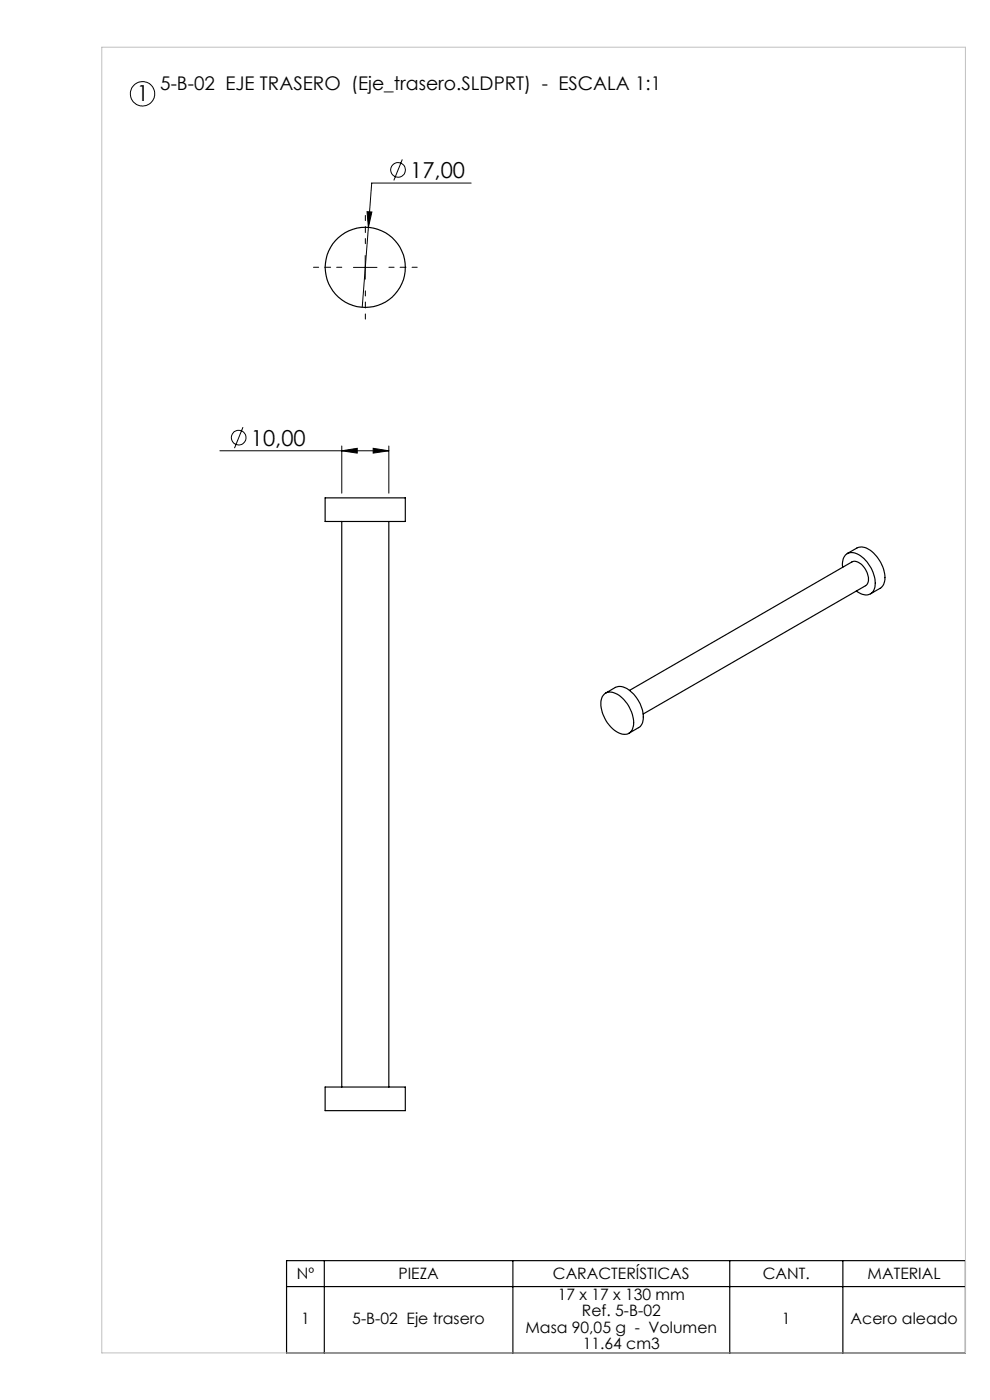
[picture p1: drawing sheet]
<svg xmlns="http://www.w3.org/2000/svg" width="210mm" height="297mm" viewBox="0 0 210 297" stroke-linecap="round" stroke-linejoin="round" font-family="sans-serif">
<g fill="none" stroke="#000" stroke-width=".21">
<path d="M85.3 33.8l-1.8 4.5M99.9 38.8h-21.1l-.7 9.5M75 56.7h5M77.5 54.2v5M77.9 44.9l1 .1-.8 3.3zM78.1 48.3l-1.3 16.9M46.6 95.6h35.9M51.5 90.6l-1.8 4.5M72.5 95.6l3.3-.5v1zM72.5 94.6v10M79.2 95.1l3.3 .5-3.3 .5zM82.5 94.6v10"/>
<circle cx="30.2" cy="19.9" r="2.59"/>
<circle cx="84.5" cy="36" r="1.55"/>
<circle cx="50.6" cy="92.8" r="1.55"/>
</g>
<g fill="none" stroke="#000" stroke-width=".25">
<path d="M69 105.6h17v5h-17zM72.5 110.6v120M82.5 110.6v120M179.7 117.4l2.1-1.1a3.3 3.3 0 0 1 3.8 1.4 6.5 6.5 0 0 1 1.8 6.3l-.6 .7-2.2 1.3M178.8 120.4a2.4 2.4 0 0 1 1.6-3.2 5 5 0 0 1 4.1 2.9 5.4 5.4 0 0 1 .7 5.4 2.12 2.12 0 0 1-3 .2l-.6-.3M128.3 147.1a3.4 3.4 0 0 1 4.1 1.3 6.6 6.6 0 0 1 1.7 6.4 2.02 2.02 0 0 1-3.1 .5 7.4 7.4 0 0 1-3.5-6.8l.2-.7zM128.5 147l2-1.2a3 3 0 0 1 3.6 1.1 6.6 6.6 0 0 1 2.1 6.7l-.6 .7-2.2 1.3M133.5 146.5l47.2-27.3a2.48 2.48 0 0 1 2.9 1.6 2.86 2.86 0 0 1 .2 3.3l-47.4 27.4M69 230.6h17v5h-17zM60.8 267.4h144v19.6h-144zM60.8 272.9h144M68.8 267.4v19.6"/>
<path d="M108.8 267.4v19.6M154.8 267.4v19.6M178.8 267.4v19.6"/>
<circle cx="77.5" cy="56.7" r="8.5"/>
</g>
<path d="M72.5 56.7h-6M77.5 51.7v-6M82.5 56.7h6M77.5 61.7v6" fill="none" stroke="#000" stroke-width=".21" stroke-dasharray="15.2 1.3 1.3 1.3" stroke-dashoffset="14.1"/>
<path d="M21.6 10h183.2v277h-183.2z" fill="none" stroke="#c0c0c0" stroke-width=".21"/>
<path d="M77.9 44.9l.2 3.4 .8-3.3zM72.5 95.6l3.3-.5v1zM79.2 95.1l3.3 .5-3.3 .5z" fill="#000"/>
<g font-size="4.7">
<text x="29" y="21.5">1</text>
<text x="87" y="37.7">17,00</text>
<text x="53.2" y="94.5">10,00</text>
</g>
<text font-size="4" x="34" y="19.1">5-B-02 EJE TRASERO (Eje_trasero.SLDPRT) - ESCALA 1:1</text>
<g font-size="3.3">
<text x="63" y="271.4">Nº</text>
<text x="84.5" y="271.4">PIEZA</text>
<text x="117.3" y="271.4">CARACTERÍSTICAS</text>
<text x="118.3" y="275.7">17 x 17 x 130 mm</text>
<text x="161.8" y="271.4">CANT.</text>
<text x="184" y="271.4">MATERIAL</text>
<text x="63.9" y="280.9">1</text>
<text x="74.7" y="280.9">5-B-02 Eje trasero</text>
<text x="123.4" y="279.2">Ref. 5-B-02</text>
<text x="165.9" y="280.9">1</text>
<text x="180.4" y="280.9">Acero aleado</text>
<text x="111.5" y="282.7">Masa 90,05 g - Volumen</text>
<text x="123.6" y="286.2">11.64 cm3</text>
</g>
</svg>
